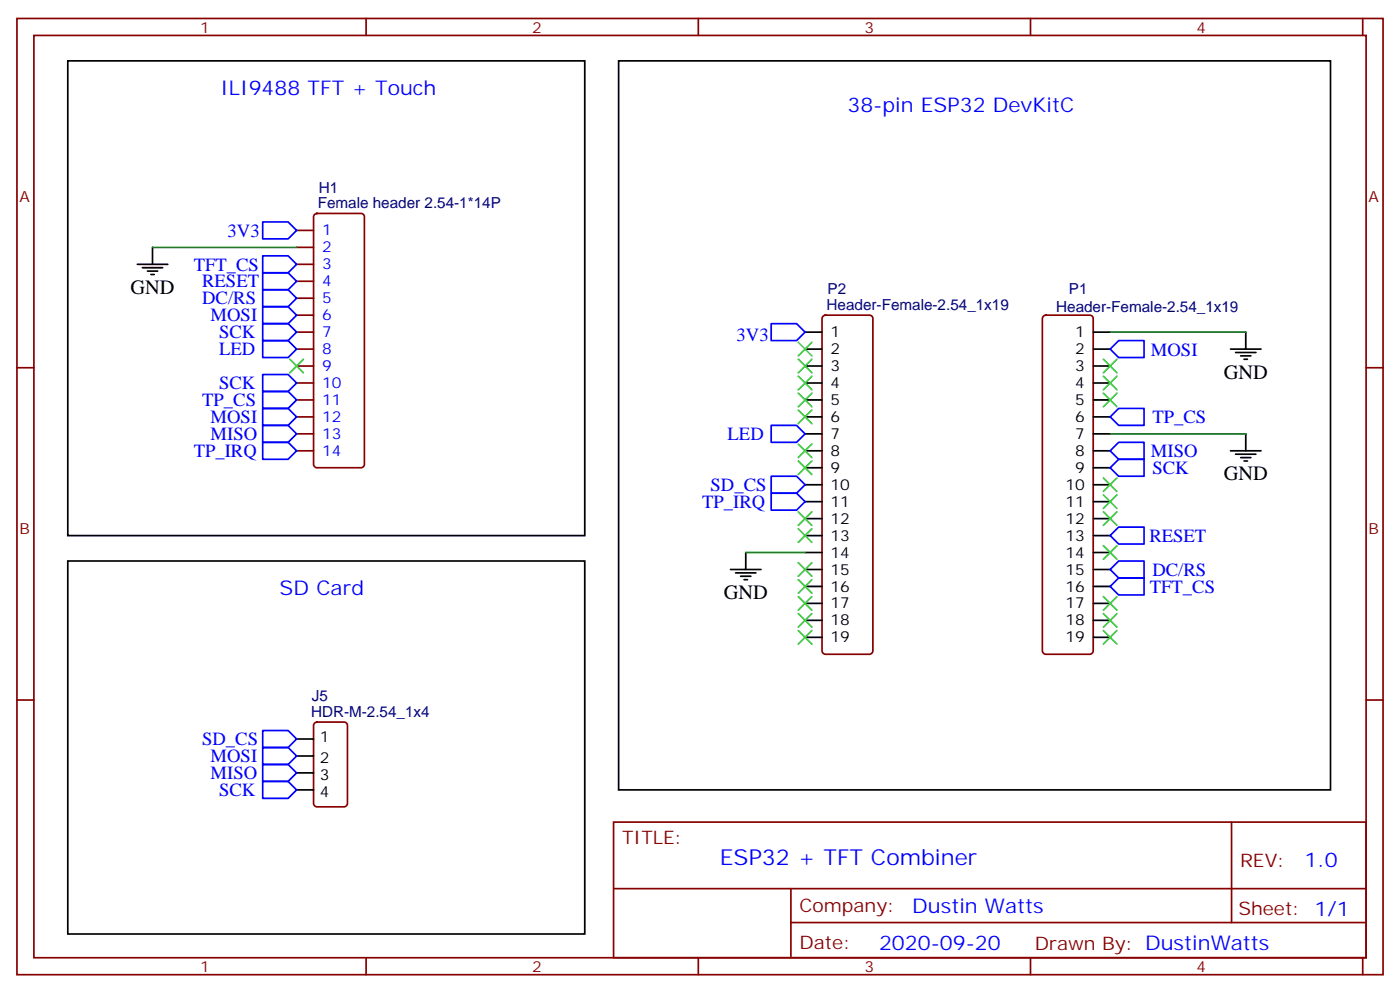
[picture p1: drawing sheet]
<svg xmlns="http://www.w3.org/2000/svg" width="291mm" height="207mm" viewBox="0 0 291 207" stroke-linecap="round" stroke-linejoin="round" font-family="sans-serif">
<g fill="none" stroke="#870000" stroke-width=".35">
<path d="M3.5 3.8h284.4v199h-284.4zM7.1 7.4h277.2v191.9h-277.2zM76.2 3.8v3.6M145.3 3.8v3.6M214.5 3.8v3.6M283.6 3.8v3.6M61.7 47.9h3.6M61.7 51.5h3.6M61.7 55h3.6M61.7 58.5h3.6M65.5 44.6l.5-.2h9.1a.71 .71 0 0 1 .7 .7v51.5a.76 .76 0 0 1-.7 .7h-9.1a.76 .76 0 0 1-.7-.7v-51.5zM3.5 76.5h3.6"/>
<path d="M61.7 62.1h3.6M61.7 65.6h3.6M61.7 69.1h3.6M61.7 72.6h3.6M61.7 76.2h3.6M61.7 79.7h3.6M171.3 65.8l.5-.2h9.2a.71 .71 0 0 1 .7 .7v69.1a.76 .76 0 0 1-.7 .7h-9.2a.76 .76 0 0 1-.7-.7v-69.1zM217.2 65.8l.5-.2h9.1a.71 .71 0 0 1 .7 .7v69.1a.76 .76 0 0 1-.7 .7h-9.1a.76 .76 0 0 1-.7-.7v-69.1zM284.3 76.5h3.6M61.7 83.2h3.6M61.7 86.7h3.6M61.7 90.3h3.6"/>
<path d="M61.7 93.8h3.6M3.5 145.7h3.6M65.5 150.5l.5-.3h5.6a.71 .71 0 0 1 .7 .8v16.2a.76 .76 0 0 1-.7 .7h-5.6a.76 .76 0 0 1-.7-.7v-16.2zM284.3 145.7h3.6M127.7 171.1h156.6v28.2h-156.6zM256.3 171.1v20.9M76.2 199.3v3.5M127.7 184.9h156.5M145.3 199.3v3.5M164.6 192h119.6M164.6 184.9v14.1M214.5 199.3v3.5"/>
<path d="M283.6 199.3v3.5"/>
</g>
<g fill="none" stroke="#000" stroke-width=".35">
<path d="M14.1 12.7h107.6v98.7h-107.6zM128.8 12.7h148.1v151.7h-148.1zM28.6 55h6.3M29.6 55.7h4.3M30.7 56.4h2.1M31.4 57.1h.7M31.7 51.5v3.5M167.6 69.1h3.5M167.6 72.6h3.5M167.6 76.2h3.5M167.6 79.7h3.5M227.5 69.1h3.6"/>
<path d="M227.5 72.6h3.6M227.5 76.2h3.6M227.5 79.7h3.6M256.1 72.6h6.4M257.2 73.3h4.2M258.2 74h2.1M258.9 74.8h.7M259.3 69.1v3.5M167.6 83.2h3.5M167.6 86.7h3.5M167.6 90.3h3.5M167.6 93.8h3.5"/>
<path d="M167.6 97.3h3.5M227.5 83.2h3.6M227.5 86.7h3.6M227.5 90.3h3.6M227.5 93.8h3.6M227.5 97.3h3.6M256.1 93.8h6.4M257.2 94.5h4.2M258.2 95.2h2.1M258.9 95.9h.7M259.3 90.3v3.5M14.1 116.7h107.6v77.6h-107.6z"/>
<path d="M152 118.5h6.4M153.1 119.2h4.2M154.2 119.9h2.1M155.2 115v3.5M167.6 100.9h3.5M167.6 104.4h3.5M167.6 107.9h3.5M167.6 111.4h3.5M167.6 115h3.5M167.6 118.5h3.5M227.5 100.9h3.6M227.5 104.4h3.6"/>
<path d="M227.5 107.9h3.6M227.5 111.4h3.6M227.5 115h3.6M227.5 118.5h3.6M154.9 120.6h.7M167.6 122h3.5M167.6 125.6h3.5M167.6 129.1h3.5M167.6 132.6h3.5M227.5 122h3.6M227.5 125.6h3.6M227.5 129.1h3.6"/>
<path d="M227.5 132.6h3.6M61.7 153.8h3.6M61.7 157.3h3.6M61.7 160.8h3.6M61.7 164.4h3.6"/>
</g>
<g fill="none" stroke="#00f" stroke-width=".35">
<path d="M54.7 46.2h5.3l1.7 1.7-1.7 1.8h-5.3zM54.7 53.2h5.3l1.7 1.8-1.7 1.8h-5.3zM54.7 56.8h5.3l1.7 1.7-1.7 1.8h-5.3zM54.7 60.3h5.3l1.7 1.8-1.7 1.7h-5.3zM54.7 63.8h5.3l1.7 1.8-1.7 1.7h-5.3zM54.7 67.3h5.3l1.7 1.8-1.7 1.8h-5.3zM54.7 70.9h5.3l1.7 1.7-1.7 1.8h-5.3zM54.7 77.9h5.3l1.7 1.8-1.7 1.8h-5.3zM160.5 67.3h5.3l1.8 1.8-1.8 1.8h-5.3zM231.1 72.6l1.7-1.7h5.3v3.5h-5.3zM54.7 81.5h5.3l1.7 1.7-1.7 1.8h-5.3zM54.7 85h5.3l1.7 1.7-1.7 1.8h-5.3z"/>
<path d="M54.7 88.5h5.3l1.7 1.8-1.7 1.7h-5.3zM54.7 92h5.3l1.7 1.8-1.7 1.8h-5.3zM160.5 88.5h5.3l1.8 1.8-1.8 1.7h-5.3zM160.5 99.1h5.3l1.8 1.8-1.8 1.7h-5.3zM231.1 97.3l1.7-1.7h5.3v3.5h-5.3zM231.1 86.7l1.7-1.7h5.3v3.5h-5.3zM231.1 93.8l1.7-1.8h5.3v3.6h-5.3zM160.5 102.6h5.3l1.8 1.8-1.8 1.8h-5.3zM231.1 111.4l1.7-1.7h5.3v3.5h-5.3zM231.1 118.5l1.7-1.8h5.3v3.6h-5.3zM231.1 122l1.7-1.7h5.3v3.5h-5.3zM54.7 152h5.3l1.7 1.8-1.7 1.7h-5.3z"/>
<path d="M54.7 155.5h5.3l1.7 1.8-1.7 1.8h-5.3zM54.7 159.1h5.3l1.7 1.7-1.7 1.8h-5.3zM54.7 162.6h5.3l1.7 1.8-1.7 1.7h-5.3z"/>
</g>
<path d="M31.7 51.5h30M231.1 69.1h28.2M231.1 90.3h28.2M155.2 115h12.4" fill="none" stroke="#008700" stroke-width=".35"/>
<g fill="none" stroke="#3c3" stroke-width=".35">
<path d="M60.3 74.8l2.8 2.8M63.1 74.8l-2.8 2.8M166.2 71.2l2.8 2.8M166.2 74.8l2.8 2.8M166.2 78.3l2.8 2.8M169 71.2l-2.8 2.8M169 74.8l-2.8 2.8M169 78.3l-2.8 2.8M229.7 78.3l2.8 2.8M229.7 74.8l2.8 2.8M232.5 78.3l-2.8 2.8M232.5 74.8l-2.8 2.8"/>
<path d="M166.2 81.8l2.8 2.8M166.2 85.3l2.8 2.9M166.2 92.4l2.8 2.8M166.2 95.9l2.8 2.8M169 81.8l-2.8 2.8M169 85.3l-2.8 2.9M169 92.4l-2.8 2.8M169 95.9l-2.8 2.8M229.7 99.4l2.8 2.9M229.7 81.8l2.8 2.8M232.5 99.4l-2.8 2.9M232.5 81.8l-2.8 2.8"/>
<path d="M166.2 106.5l2.8 2.8M166.2 110l2.8 2.9M166.2 117.1l2.8 2.8M169 106.5l-2.8 2.8M169 110l-2.8 2.9M169 117.1l-2.8 2.8M229.7 113.6l2.8 2.8M229.7 106.5l2.8 2.8M229.7 103l2.8 2.8M232.5 113.6l-2.8 2.8M232.5 106.5l-2.8 2.8M232.5 103l-2.8 2.8"/>
<path d="M166.2 120.6l2.8 2.8M166.2 124.1l2.8 2.9M166.2 127.7l2.8 2.8M166.2 131.2l2.8 2.8M169 120.6l-2.8 2.8M169 124.1l-2.8 2.9M169 127.7l-2.8 2.8M169 131.2l-2.8 2.8M229.7 131.2l2.8 2.8M229.7 127.7l2.8 2.8M229.7 124.1l2.8 2.9M232.5 131.2l-2.8 2.8"/>
<path d="M232.5 127.7l-2.8 2.8M232.5 124.1l-2.8 2.9"/>
</g>
<text font-size="4.6" fill="#00f" x="149.8" y="180.1">ESP32 + TFT Combiner</text>
<g font-size="4.2" fill="#00f">
<text x="45.9" y="19.7">ILI9488 TFT + Touch</text>
<text x="176.4" y="23.2">38-pin ESP32 DevKitC</text>
<text x="58.2" y="123.8">SD Card</text>
<text x="271.5" y="180.3">1.0</text>
<text x="189.9" y="189.9">Dustin Watts</text>
<text x="183" y="197.7">2020-09-20</text>
</g>
<g font-size="4.2">
<text x="27.2" y="61.2">GND</text>
<text x="254.7" y="78.8">GND</text>
<text x="254.7" y="100">GND</text>
<text x="150.6" y="124.7">GND</text>
</g>
<g font-size="3.9" fill="#00f">
<text x="47.4" y="49.2">3V3</text>
<text x="40.3" y="56.3">TFT_CS</text>
<text x="42.1" y="59.8">RESET</text>
<text x="42.1" y="63.3">DC/RS</text>
<text x="43.8" y="66.9">MOSI</text>
<text x="45.6" y="70.4">SCK</text>
<text x="153.3" y="70.9">3V3</text>
<text x="45.6" y="73.9">LED</text>
<text x="239.6" y="74">MOSI</text>
<text x="45.6" y="81">SCK</text>
<text x="42.1" y="84.5">TP_CS</text>
<text x="43.8" y="88">MOSI</text>
<text x="239.9" y="88.1">TP_CS</text>
<text x="40.3" y="95.1">TP_IRQ</text>
<text x="43.8" y="91.6">MISO</text>
<text x="151.4" y="91.6">LED</text>
<text x="239.6" y="95.2">MISO</text>
<text x="239.8" y="98.7">SCK</text>
<text x="146.1" y="105.7">TP_IRQ</text>
<text x="147.9" y="102.2">SD_CS</text>
<text x="239.2" y="112.8">RESET</text>
<text x="239.9" y="119.9">DC/RS</text>
<text x="239.3" y="123.4">TFT_CS</text>
<text x="42.1" y="155.1">SD_CS</text>
<text x="43.8" y="158.6">MOSI</text>
<text x="43.8" y="162.1">MISO</text>
<text x="45.6" y="165.7">SCK</text>
</g>
<g font-size="3.9" fill="#800">
<text x="129.5" y="175.6">TITLE:</text>
<text x="258.1" y="180.3">REV:</text>
<text x="166.4" y="189.8">Company:</text>
<text x="257.7" y="190.5">Sheet: 1/1</text>
<text x="166.4" y="197.5">Date:</text>
<text x="215.4" y="197.6">Drawn By: DustinWatts</text>
</g>
<g font-size="3.2" fill="#800">
<text x="41.6" y="6.8">1</text>
<text x="110.8" y="6.8">2</text>
<text x="179.9" y="6.8">3</text>
<text x="249.1" y="6.8">4</text>
<text x="4.1" y="41.9">A</text>
<text x="284.9" y="41.9">A</text>
<text x="4.1" y="111.1">B</text>
<text x="284.9" y="111.1">B</text>
<text x="41.6" y="202.3">1</text>
<text x="110.8" y="202.3">2</text>
<text x="179.9" y="202.3">3</text>
<text x="249.1" y="202.3">4</text>
</g>
<g font-size="3.2" fill="#000080">
<text x="66.3" y="40.1">H1</text>
<text x="66.1" y="43.4">Female header 2.54-1*14P</text>
<text x="172.1" y="64.5">Header-Female-2.54_1x19</text>
<text x="172.3" y="61.2">P2</text>
<text x="219.8" y="65">Header-Female-2.54_1x19</text>
<text x="222.5" y="61.2">P1</text>
<text x="64.7" y="149.2">HDR-M-2.54_1x4</text>
<text x="64.9" y="145.9">J5</text>
</g>
<g font-size="3.2" fill="#00f">
<text x="67" y="49">1</text>
<text x="67" y="52.5">2</text>
<text x="67" y="56.1">3</text>
<text x="67" y="59.6">4</text>
<text x="67" y="63.1">5</text>
<text x="67" y="66.6">6</text>
<text x="67" y="70.2">7</text>
<text x="67" y="73.7">8</text>
<text x="67" y="77.2">9</text>
<text x="67" y="80.8">10</text>
<text x="67" y="84.3">11</text>
<text x="67" y="87.8">12</text>
<text x="67" y="91.3">13</text>
<text x="67" y="94.9">14</text>
</g>
<g font-size="3.2">
<text x="172.9" y="70.2">1</text>
<text x="223.8" y="70.2">1</text>
<text x="172.9" y="73.7">2</text>
<text x="172.9" y="77.2">3</text>
<text x="223.8" y="73.7">2</text>
<text x="223.8" y="77.2">3</text>
<text x="172.9" y="80.8">4</text>
<text x="223.8" y="80.8">4</text>
<text x="172.9" y="84.3">5</text>
<text x="172.9" y="87.8">6</text>
<text x="223.8" y="84.3">5</text>
<text x="223.8" y="87.8">6</text>
<text x="172.9" y="91.3">7</text>
<text x="172.9" y="94.9">8</text>
<text x="223.8" y="91.3">7</text>
<text x="223.8" y="94.9">8</text>
<text x="172.9" y="98.4">9</text>
<text x="172.9" y="101.9">10</text>
<text x="221.7" y="101.9">10</text>
<text x="223.8" y="98.4">9</text>
<text x="172.9" y="105.4">11</text>
<text x="221.7" y="105.4">11</text>
<text x="172.9" y="109">12</text>
<text x="172.9" y="112.5">13</text>
<text x="221.7" y="109">12</text>
<text x="221.7" y="112.5">13</text>
<text x="172.9" y="116">14</text>
<text x="172.9" y="119.6">15</text>
<text x="221.7" y="116">14</text>
<text x="221.7" y="119.6">15</text>
<text x="172.9" y="123.1">16</text>
<text x="221.7" y="123.1">16</text>
<text x="172.9" y="126.6">17</text>
<text x="172.9" y="130.1">18</text>
<text x="221.7" y="126.6">17</text>
<text x="221.7" y="130.1">18</text>
<text x="172.9" y="133.7">19</text>
<text x="221.7" y="133.7">19</text>
<text x="66.6" y="154.5">1</text>
<text x="66.6" y="158.7">2</text>
<text x="66.6" y="162.2">3</text>
<text x="66.6" y="165.8">4</text>
</g>
</svg>
